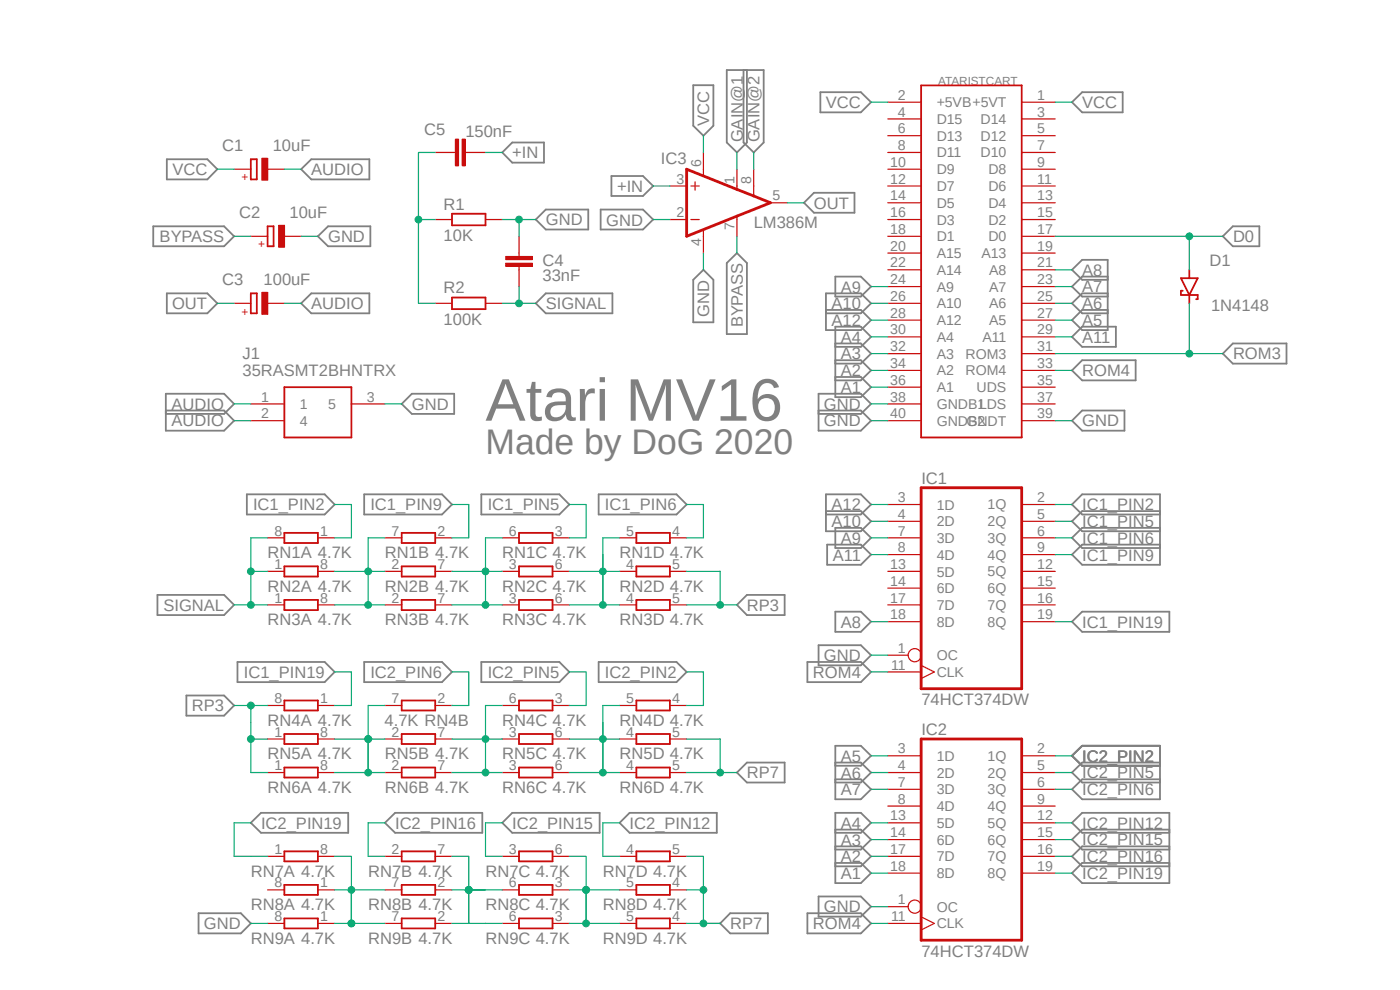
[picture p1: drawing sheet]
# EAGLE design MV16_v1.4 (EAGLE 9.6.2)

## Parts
C1  10uF  CPOL-EUUD-5X5,8  [UD-5X5,8_NICHICON]
C2  10uF  CPOL-EUUD-5X5,8  [UD-5X5,8_NICHICON]
C3  100uF  CPOL-EUUD-6,3X7,7  [UD-6,3X7,7_NICHICON]
C4  33nF  C-EU  [E/7260-38_NP]
C5  150nF  C-EU  [E/7260-38_NP]
D1  1N4148  BAT60J  [SOD323_ST]
IC1  74HCT374DW  [SO20W]
IC2  74HCT374DW  [SO20W]
IC3  LM386M  LM386M-1  [SO08]
J1  35RASMT2BHNTRX  [35RASMT2BHNTRX_1]
P1  ATARI_ST_CART_FIXED  [ATARI_ST_CART]
R1  10K  R-EU_R0805  [R0805]
R2  100K  R-EU_R0805  [R0805]
RN1  4.7K  4R-NEXBV8V  [EXBV8V]
RN2  4.7K  4R-NEXBV8V  [EXBV8V]
RN3  4.7K  4R-NEXBV8V  [EXBV8V]
RN4  4.7K  4R-NEXBV8V  [EXBV8V]
RN5  4.7K  4R-NEXBV8V  [EXBV8V]
RN6  4.7K  4R-NEXBV8V  [EXBV8V]
RN7  4.7K  4R-NEXBV8V  [EXBV8V]
RN8  4.7K  4R-NEXBV8V  [EXBV8V]
RN9  4.7K  4R-NEXBV8V  [EXBV8V]

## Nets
+IN: C5.- IC3.3(+IN)
A1: IC2.18(8D) P1.36(A1)
A2: IC2.17(7D) P1.34(A2)
A3: IC2.14(6D) P1.32(A3)
A4: IC2.13(5D) P1.30(A4)
A5: IC2.3(1D) P1.27(A5)
A6: IC2.4(2D) P1.25(A6)
A7: IC2.7(3D) P1.23(A7)
A8: IC1.18(8D) P1.21(A8)
A9: IC1.7(3D) P1.24(A9)
A10: IC1.4(2D) P1.26(A10)
A11: IC1.8(4D) P1.29(A11)
A12: IC1.3(1D) P1.28(A12)
AUDIO: C1.- C3.- J1.1 J1.2
BYPASS: C2.+ IC3.7(BYPASS)
D0: D1.A P1.17(D0)
GAIN@1: IC3.1(GAIN)
GAIN@2: IC3.8(GAIN)
GND: C2.- C4.- IC1.1(OC) IC2.1(OC) IC3.2(-IN) IC3.4(GND) J1.3 P1.38(GNDB1) P1.39(GNDT) P1.40(GNDB2) R1.2 RN9.8
IC1_PIN2: IC1.2(1Q) RN1.1
IC1_PIN5: IC1.5(2Q) RN1.3
IC1_PIN6: IC1.6(3Q) RN1.4
IC1_PIN9: IC1.9(4Q) RN1.2
IC1_PIN19: IC1.19(8Q) RN4.1
IC2_PIN2: IC2.2(1Q) RN4.4
IC2_PIN5: IC2.5(2Q) RN4.3
IC2_PIN6: IC2.6(3Q) RN4.2
IC2_PIN12: IC2.12(5Q) RN7.4
IC2_PIN15: IC2.15(6Q) RN7.3
IC2_PIN16: IC2.16(7Q) RN7.2
IC2_PIN19: IC2.19(8Q) RN7.1
N$2: C5.+ R1.1 R2.1
N$3: RN4.7 RN5.2 RN5.8 RN6.2 RN6.8
N$4: RN4.6 RN5.3 RN5.7 RN6.3 RN6.7
N$5: RN4.5 RN5.4 RN5.6 RN6.4 RN6.6
N$8: RN1.7 RN2.2 RN2.8 RN3.2 RN3.8
N$9: RN1.6 RN2.3 RN2.7 RN3.3 RN3.7
N$10: RN1.5 RN2.4 RN2.6 RN3.4 RN3.6
N$20: RN7.8 RN8.1 RN8.7 RN9.1 RN9.7
N$21: RN7.7 RN8.2 RN8.6 RN9.2 RN9.6
N$22: RN7.6 RN8.3 RN8.5 RN9.3 RN9.5
OUT: C3.+ IC3.5(OUT)
ROM3: D1.C P1.31(ROM3)
ROM4: IC1.11(CLK) IC2.11(CLK) P1.33(ROM4)
RP3: RN2.5 RN3.5 RN4.8 RN5.1 RN6.1
RP7: RN5.5 RN6.5 RN7.5 RN8.4 RN9.4
SIGNAL: C4.+ R2.2 RN1.8 RN2.1 RN3.1
VCC: C1.+ IC3.6(VS) P1.1(+5VT) P1.2(+5VB)
Unconnected: IC1.12(5Q) IC1.13(5D) IC1.14(6D) IC1.15(6Q) IC1.16(7Q) IC1.17(7D) IC2.8(4D) IC2.9(4Q) P1.3(D14) P1.4(D15) P1.5(D12) P1.6(D13) P1.7(D10) P1.8(D11) P1.9(D8) P1.10(D9) P1.11(D6) P1.12(D7) P1.13(D4) P1.14(D5) P1.15(D2) P1.16(D3) P1.18(D1) P1.19(A13) P1.20(A15) P1.22(A14) P1.35(UDS) P1.37(LDS) RN8.8

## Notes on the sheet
- Atari MV16
- Made by DoG 2020

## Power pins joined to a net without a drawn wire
GND: IC1.10(GND) IC2.10(GND)
VCC: IC1.20(VCC) IC2.20(VCC)
